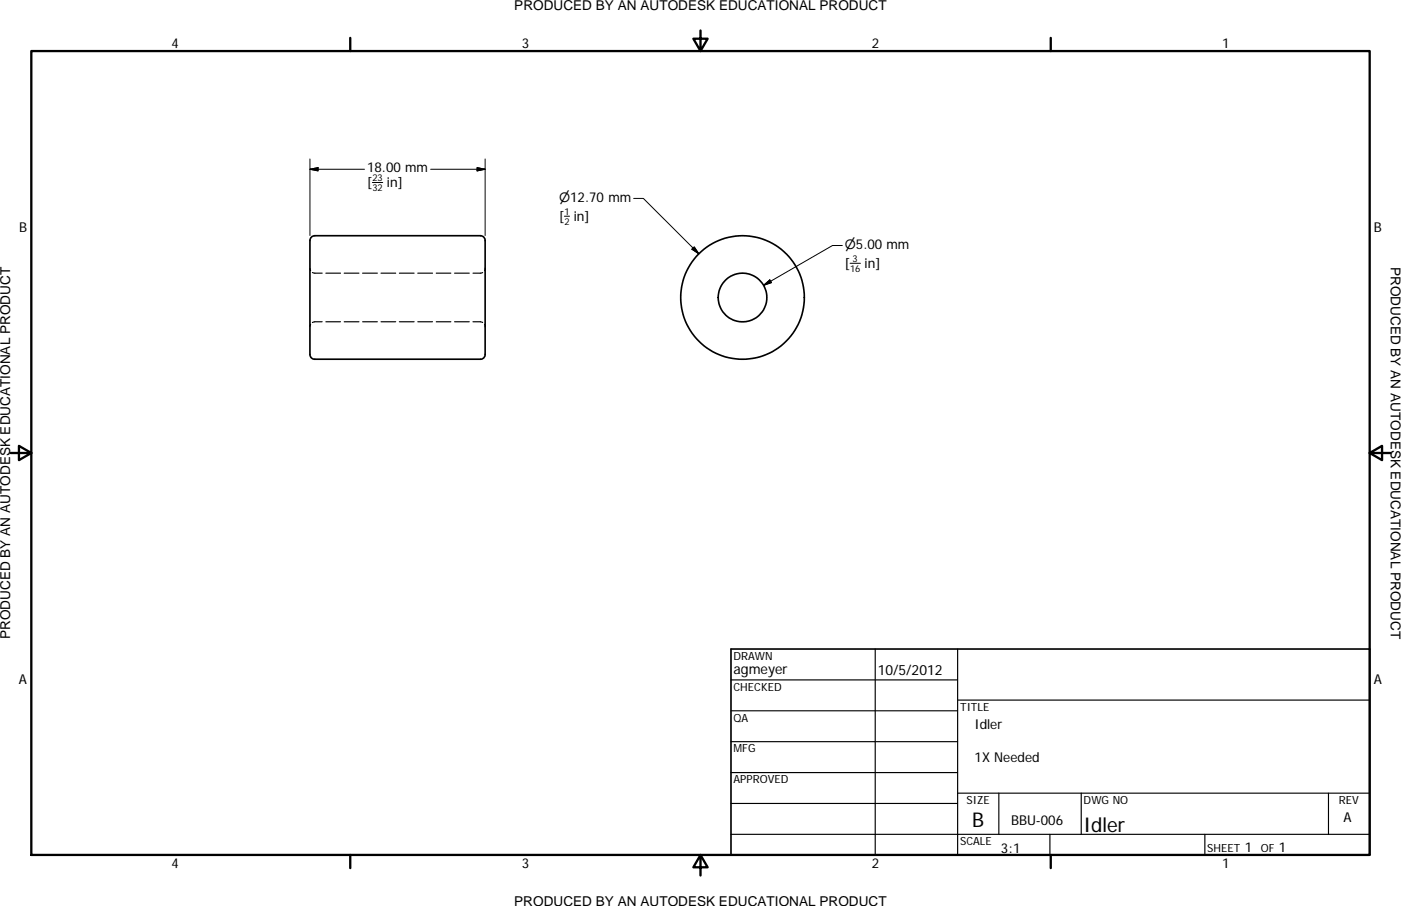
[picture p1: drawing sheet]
<svg xmlns="http://www.w3.org/2000/svg" width="432mm" height="279mm" viewBox="0 0 432 279" stroke-linecap="round" stroke-linejoin="round" font-family="sans-serif">
<g fill="none" stroke="#000" stroke-width=".51">
<path d="M96 73.1l1-.4h51a1.97 1.97 0 0 1 1.5 2.6v33.8a1.47 1.47 0 0 1-1.5 1.7h-51a1.93 1.93 0 0 1-1.5-2.6v-34zM225.3 200.2h196.8v63.5h-196.8z"/>
<circle cx="228.9" cy="91.7" r="19"/>
<circle cx="228.9" cy="91.8" r="7.5"/>
</g>
<g fill="none" stroke="#000" stroke-width=".36">
<path d="M95.5 82.8l.2 .7M95.7 100l-.2 .7M96.3 84.1l3 .1M99.3 99.2h-2.3l-.7 .3M100.4 99.2h4.5M100.4 84.2h4.5M106.1 99.2h4.5M106.1 84.2h4.5M111.8 99.2h4.5M111.8 84.2h4.5M117.4 99.2h4.6M117.4 84.2h4.6"/>
<path d="M123.1 99.2h4.5M123.1 84.2h4.5M128.8 99.2h4.5M128.8 84.2h4.5M134.5 99.2h4.5M134.5 84.2h4.5M140.1 99.2h4.5M140.1 84.2h4.5M145.8 99.2h2.2l.8 .3M148.8 84.1l-3 .1M149.3 100l.2 .7M149.5 82.8l-.2 .7"/>
<path d="M225.3 209.7h69.8M225.3 219.2h69.8M269.7 200.2v63.5M295.1 215.9h127M295.1 200.2v63.5M225.3 228.7h69.8M225.3 238.3h69.8M225.3 247.8h69.8M225.3 257.3h196.8M295.1 244.6h127M307.8 244.6v12.7M323.6 257.3v6.4"/>
<path d="M333.2 244.6v12.7M371.3 257.3v6.4M409.4 244.6v12.7"/>
</g>
<path d="M9.7 15.7h412.4v248h-412.4zM107.9 11.7v4M215.9 9.4v6.3l-2.2-3.8h4.4l-2.2 3.8M323.8 11.7v4M3.3 139.7h6.4l-3.9-2.2v4.4l3.9-2.2M422.1 139.7l3.9 2.2v-4.4l-3.9 2.2h6.4M107.9 263.7v4M215.9 263.7l2.2 3.8h-4.4l2.2-3.8v6.3M323.8 263.7v4" fill="none" stroke="#000" stroke-width=".71"/>
<g fill="none" stroke="#000" stroke-width=".31">
<path d="M95.5 49v23.6M95.5 52.2l2.5-.5v1zM112.4 52.2h-16.9M114.8 56.3h3.2M132.7 52.2h16.8M147 51.7l2.5 .5-2.5 .5zM149.5 49v23.6M173.9 66.7h1.6M195.3 61.2h3l17.1 17.1M213.3 76.9l.7-.7 1.4 2.1zM259.6 75.7h-3l-21.2 12.3M235.4 88l1.9-1.7 .5 .9z"/>
<path d="M262 81.2h3.2"/>
</g>
<path d="M95.5 52.2l2.5-.5v1zM147 51.7l2.5 .5-2.5 .5zM213.3 76.9l.7-.7 1.4 2.1zM235.4 88l1.9-1.7 .5 .9z" fill="#000" stroke="#000" stroke-width=".31"/>
<g font-size="6.3">
<text x="299.6" y="255.1">B</text>
<text x="334" y="256.4">Idler</text>
</g>
<g font-size="4.4">
<text x="226" y="208">agmeyer</text>
<text x="270.5" y="208.2">10/5/2012</text>
</g>
<g font-size="4.2">
<text x="158.5" y="3.1">PRODUCED BY AN AUTODESK EDUCATIONAL PRODUCT</text>
<text x="52.8" y="14.8">4</text>
<text x="160.8" y="14.8">3</text>
<text x="268.7" y="14.8">2</text>
<text x="376.7" y="14.8">1</text>
<text x="113.2" y="53.1">18.00 mm</text>
<text x="113.2" y="57.8">[</text>
<text x="119.3" y="57.8">in]</text>
<text x="5.9" y="71.4">B</text>
<text x="172.3" y="68.2">[ in]</text>
<text x="423.4" y="71.4">B</text>
<text x="260.4" y="82.8">[</text>
<text x="266.5" y="82.8">in]</text>
<text x="428.7" y="82.3" transform="rotate(90 428.7 82.3)">PRODUCED BY AN AUTODESK EDUCATIONAL PRODUCT</text>
<text x="3.1" y="197.1" transform="rotate(-90 3.1 197.1)">PRODUCED BY AN AUTODESK EDUCATIONAL PRODUCT</text>
<text x="5.8" y="211.1">A</text>
<text x="423.4" y="211.1">A</text>
<text x="300.4" y="224.9">Idler</text>
<text x="300.4" y="234.9">1X Needed</text>
<text x="311.6" y="254.6">BBU-006</text>
<text x="414.1" y="253.3">A</text>
<text x="308.5" y="263.1">3:1</text>
<text x="383.7" y="262.8">1</text>
<text x="394.2" y="262.8">1</text>
<text x="52.8" y="267.7">4</text>
<text x="160.8" y="267.7">3</text>
<text x="268.7" y="267.7">2</text>
<text x="376.7" y="267.7">1</text>
<text x="158.5" y="279.4">PRODUCED BY AN AUTODESK EDUCATIONAL PRODUCT</text>
</g>
<g font-size="4">
<text x="172.3" y="62.2">⌀12.70 mm</text>
<text x="260.4" y="76.8">⌀5.00 mm</text>
</g>
<g font-size="3.5">
<text x="226" y="203.4">DRAW</text>
<text x="235.8" y="203.4">N</text>
<text x="226" y="213">CHECKED</text>
<text x="295.9" y="219.2">TITLE</text>
<text x="226" y="222.5">QA</text>
<text x="226" y="232.1">M</text>
<text x="228.7" y="232.1">FG</text>
<text x="226" y="241.6">APPROVED</text>
<text x="297.9" y="247.9">SIZE</text>
<text x="334" y="247.9">DW</text>
<text x="339.5" y="247.9">G NO</text>
<text x="412.7" y="247.9">REV</text>
<text x="295.9" y="260.6">SCALE</text>
<text x="372.1" y="262.8">SHEET</text>
<text x="388.6" y="262.8">OF</text>
</g>
<g font-size="2.9">
<text x="114.8" y="55.9">23</text>
<text x="114.8" y="58.8">32</text>
<text x="173.9" y="66.3">1</text>
<text x="173.9" y="69.2">2</text>
<text x="262" y="83.7">16</text>
<text x="262.8" y="80.9">3</text>
</g>
</svg>
